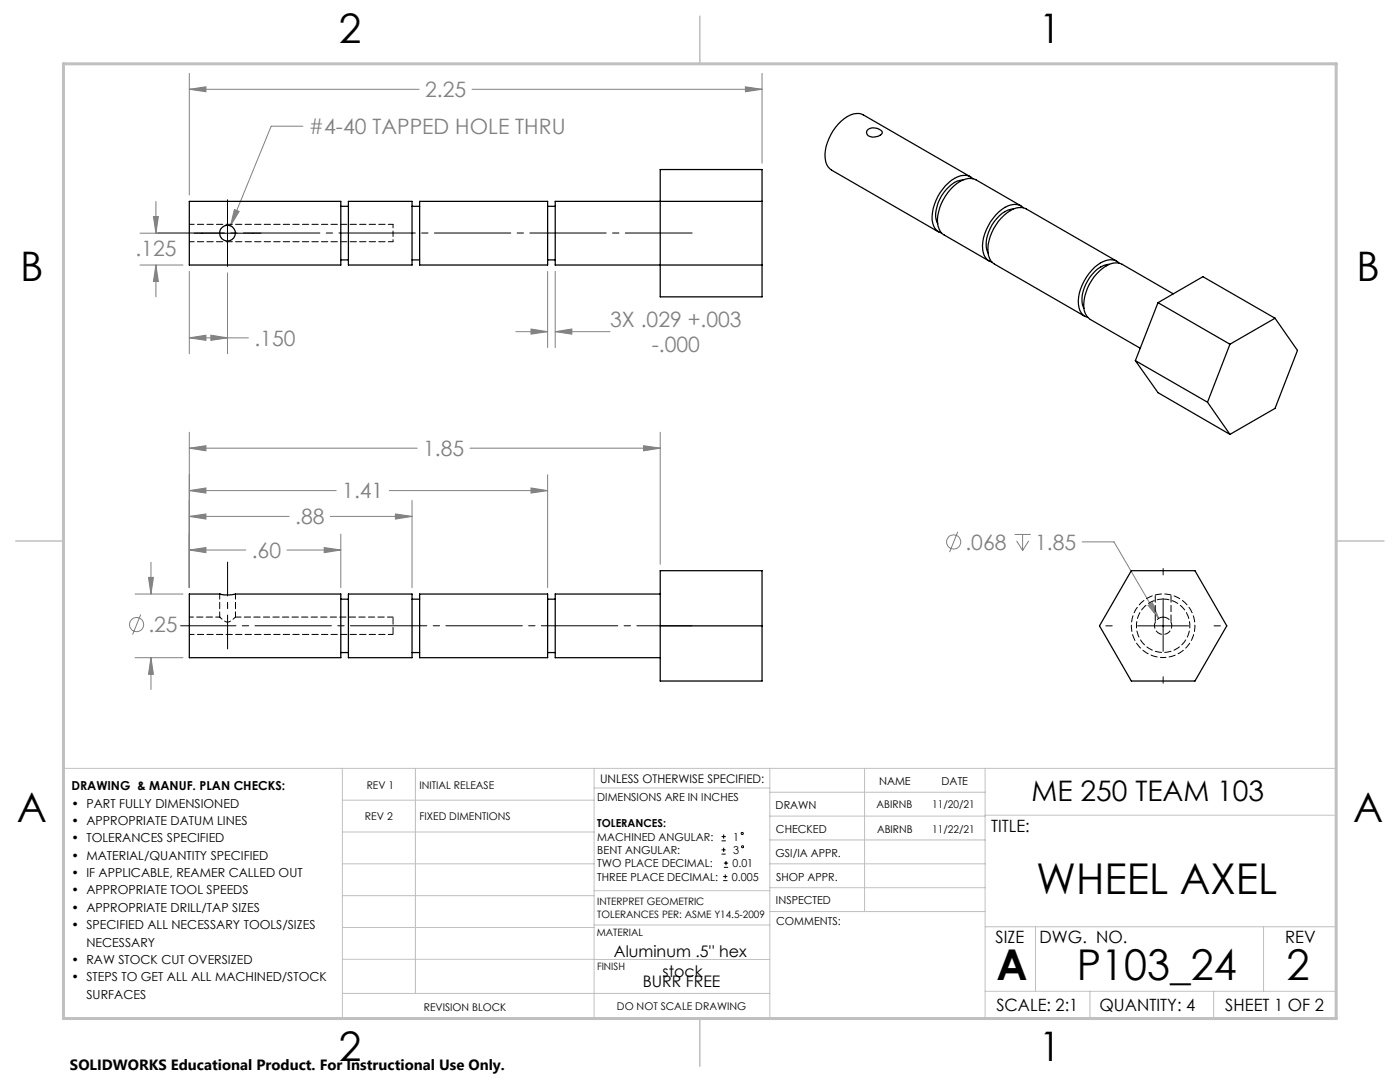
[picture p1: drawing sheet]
<svg xmlns="http://www.w3.org/2000/svg" width="279mm" height="216mm" viewBox="0 0 279 216" stroke-linecap="round" stroke-linejoin="round" font-family="sans-serif">
<g fill="none" stroke="#808080" stroke-width=".2">
<path d="M37.8 14.6v24.3M37.8 17.8h45.8M37.8 17.8l3.3-.5v1zM94.2 17.8h57.9M148.8 17.3l3.3 .5-3.3 .5zM152.1 14.6v18M60.5 25.2h-6.4l-8.1 19.8M27.9 52.9h8.6M27.9 46.5h9.6M30.6 43.2h1l-.5 3.3zM31.1 40.2v6.3M31.1 52.9v6.3"/>
<path d="M31.1 52.9l.5 3.3h-1zM37.8 54.2v16.4M45.4 54.4v16.2M46.8 41.8l.9 .4-1.7 2.8zM109.3 54.2v15.2M110.8 54.2v15.2M37.8 67.4h11.8M37.8 67.4l3.3-.5v1zM42.1 66.9l3.3 .5-3.3 .5zM102.9 66.2h6.4M106 65.7l3.3 .5-3.3 .5zM110.8 66.2l3.3-.5v1z"/>
<path d="M110.8 66.2h10.9M37.8 86.3v31M37.8 97.9h29.3M37.8 89.4h45.5M37.8 97.9l3.3-.5v1zM37.8 89.4l3.3-.5v1.1zM77.7 97.9h31.6M82.2 99.9v17.4M93.8 89.4h38M106 97.4l3.3 .5-3.3 .5zM109.3 94.7v22.6M128.4 88.9l3.4 .5-3.4 .6z"/>
<path d="M131.8 86.3v26.3M27 118.5h9.5M29.6 115.2h1l-.5 3.3zM30.1 112.2v6.3M37.8 103h19.9M37.8 109.7h11.3M37.8 103l3.3-.4v1zM37.8 109.7l3.3-.4v1zM57.3 109.7h10.7M64.7 109.3l3.3 .4-3.3 .6zM65.9 103h16.3M68 106.6v10.7"/>
<path d="M78.9 102.6l3.3 .4-3.3 .6zM191.1 106.1l-1.6 4.1M202.5 106.6h3.2M202.9 107.9l1.2 2M204.1 106.6v3.3M205.3 107.9l-1.2 2M216 108.1h6.3l8.9 15.3M27 131.2h9.5M28.1 122.6l-1.6 4M30.1 131.2v6.4M30.1 131.2l.5 3.3h-1zM229.1 120.8l.9-.5 1.2 3.1z"/>
<circle cx="190.3" cy="108.1" r="1.41"/>
<circle cx="27.3" cy="124.6" r="1.42"/>
</g>
<g fill="none" stroke="#000" stroke-width=".2">
<path d="M45.4 39.9v13.3M38.7 46.5h13.4M232.1 113.5v1.2M232.1 119.8v10.2M220.7 124.9h1.3M227 124.9h10.2M232.1 135v1.3M242.3 124.9h1.3M144 167.8h.9M144 166.9h.9M144 170.4h.8M144 169.6h.8"/>
<path d="M144.3 175.7h.9M144.3 174.9h.9M144.4 166.5v.9M144.4 169.2v.8M144.5 173.1h.8M144.5 172.2h.8M144.7 174.5v.8M144.9 171.8v.8"/>
<circle cx="148.1" cy="166.3" r=".21"/>
<circle cx="148.2" cy="169" r=".21"/>
</g>
<path d="M138.1 124.9h-102.1" fill="none" stroke="#000" stroke-width=".2" stroke-dasharray="15.2 1.3 1.3 1.3" stroke-dashoffset="4.2"/>
<path d="M45.4 112.2v17.3" fill="none" stroke="#000" stroke-width=".2" stroke-dasharray="15.2 1.3 1.3 1.3" stroke-dashoffset="8.5"/>
<path d="M138.1 46.5h-106.7" fill="none" stroke="#000" stroke-width=".2" stroke-dasharray="15.2 1.3 1.3 1.3" stroke-dashoffset="1.9"/>
<g fill="none" stroke="#c0c0c0" stroke-width=".2">
<path d="M12.7 153.3h254v49.9h-240M68.3 153.3v49.9M68.3 159.7h50.3M82.9 153.3v44.9M118.6 153.3v49.9M118.6 157.2h35M153.6 153.3v49.9M153.6 158.1h43M172.5 153.3v28.6M196.6 153.3v49.9M68.3 166h50.3M68.3 178.7h50.3"/>
<path d="M68.3 172.4h50.3M118.6 177.7h35M153.6 162.8h43M153.6 177.1h43M153.6 172.4h43M153.6 167.6h43M196.6 162.7h70.1M68.3 198.2h85.3M68.3 191.4l85.3 .1M68.3 185.1h50.3M118.6 184.6h35M153.6 181.9h43"/>
<path d="M196.6 184.9h70.1M196.6 197.8h70.1M206.7 184.9v12.9M217.5 197.8v5.4M242.2 197.8v5.4M252.2 184.9v12.9"/>
</g>
<path d="M139.7 3.2v9.5M3.1 107.9h9.6M266.7 107.9h9.5M139.7 203.2v9.6" fill="none" stroke="#c0c0c0" stroke-width=".3"/>
<path d="M12.7 12.7h254v190.5h-254z" fill="none" stroke="#c0c0c0" stroke-width=".6"/>
<path d="M29.6 115.2h1l-.5 3.3zM30.1 131.2l.5 3.3h-1zM37.8 97.9l3.3-.5v1zM106 97.4l3.3 .5-3.3 .5zM37.8 103l3.3-.4v1zM78.9 102.6l3.3 .4-3.3 .6zM64.7 109.3l3.3 .4-3.3 .6zM37.8 109.7l3.3-.4v1zM37.8 89.4l3.3-.5v1.1zM128.4 88.9l3.4 .5-3.4 .6zM31.1 52.9l.5 3.3h-1zM30.6 43.2h1l-.5 3.3zM46.8 41.8l-.8 3.2 1.7-2.8zM106 65.7l3.3 .5-3.3 .5zM110.8 66.2l3.3-.5v1zM37.8 17.8l3.3-.5v1zM148.8 17.3l3.3 .5-3.3 .5zM42.1 66.9l3.3 .5-3.3 .5zM37.8 67.4l3.3-.5v1zM229.1 120.8l2.1 2.6-1.2-3.1z" fill="#808080"/>
<g fill="none" stroke="#000" stroke-width=".25">
<path d="M131.8 33.8h20.3v25.4h-20.3zM173.2 25.8a2.24 2.24 0 0 1 2.9 .5 1.14 1.14 0 0 1-1.4 1 1.4 1.4 0 0 1-1.8-.8zM192.2 35.9a6.1 6.1 0 0 0-4.7 3.9 5.3 5.3 0 0 0-.4 4.9M193.7 35.3l-21.4-12.4a3.4 3.4 0 0 0-3.8 .8 9.5 9.5 0 0 0-3.7 8.5 2.66 2.66 0 0 0 1.1 1.7l21.4 12.4M194.2 35.7a2.75 2.75 0 0 0-3.7-.1 9.3 9.3 0 0 0-4.3 9 2.39 2.39 0 0 0 1.7 1.9M37.8 40.2h30.2v12.7h-30.2zM68 41.2h1.5M68 51.9h1.5M69.5 40.2h12.7v12.7h-12.7zM82.2 41.2h1.5M82.2 51.9h1.5M83.7 40.2h25.6v12.7h-25.6z"/>
<path d="M109.3 41.2h1.5M109.3 51.9h1.5M152.1 40.2h-41.3v12.7h41.3M202.2 41.7a6 6 0 0 0-4.6 3.9 5.5 5.5 0 0 0-.4 4.9M203.7 41.1l-8.9-5.2a4 4 0 0 0-4.4 1.2 9.4 9.4 0 0 0-3.2 8.1 2.54 2.54 0 0 0 1.2 1.7l9 5.2M204.2 41.5a3.2 3.2 0 0 0-4.3 .3 9.5 9.5 0 0 0-3.7 8.5 2.38 2.38 0 0 0 1.8 2M221.4 52.7a6 6 0 0 0-4.7 3.9 5.5 5.5 0 0 0-.4 4.9M222.8 52.1l-18-10.4a3.4 3.4 0 0 0-3.8 .7 9.4 9.4 0 0 0-3.7 8.6 2.54 2.54 0 0 0 1.2 1.7l18 10.4M223.3 52.5a2.87 2.87 0 0 0-3.6-.1 9.9 9.9 0 0 0-4.5 8.3 2.7 2.7 0 0 0 1.9 2.7M234.1 58.6l-10.2-5.9a3.4 3.4 0 0 0-3.8 .8 9.4 9.4 0 0 0-3.7 8.5 2.88 2.88 0 0 0 1.2 1.7l10 5.8M226.6 72l14.4 8.3M226.6 72l4.5 6.4 14.4 8.3"/>
<path d="M231.1 60.4l14.4 8.3M231.1 60.4l-4.5 11.6M231.1 60.4l9-5.2 14.4 8.3M245.5 68.7l-4.5 11.6M254.5 63.5l4.4 6.4-4.4 11.6-9 5.2M254.5 63.5l-9 5.2M241 80.3l4.5 6.4M37.8 118.5h6.1a7 7 0 0 0 3.1 0h21v12.7h-30.2zM68 119.6h1.5M69.5 118.5h12.7v12.7h-12.7zM82.2 119.6h1.5M83.7 118.5h25.6v12.7h-25.6z"/>
<path d="M109.3 119.6h1.5M131.8 118.5h-21v12.7h21M131.8 113.9h20.3v22h-20.3zM225.8 113.9h12.7l6.3 11-6.3 11h-12.7l-6.4-11zM68 130.2h1.5M82.2 130.2h1.5M109.3 130.2h1.5M131.8 124.9h20.3"/>
<circle cx="45.4" cy="46.5" r="1.58"/>
</g>
<path d="M43.9 118.5l.1 .1M232.1 123.1a1.73 1.73 0 0 1 1.6 2.5 1.73 1.73 0 0 1-2.9 .4 1.73 1.73 0 0 1 .9-2.8l.4-.1" fill="none" stroke="#000" stroke-width=".2" stroke-dasharray="1.3 .6"/>
<path d="M43.9 123.1l.6 .6a1.25 1.25 0 0 0 2-.1l.5-.5" fill="none" stroke="#000" stroke-width=".2" stroke-dasharray="1.3 .6" stroke-dashoffset=".6"/>
<path d="M78.4 126.6v-3.5" fill="none" stroke="#000" stroke-width=".2" stroke-dasharray="1.3 .6" stroke-dashoffset="-.1"/>
<path d="M37.8 48.2h40.6M78.4 44.8h-40.6M37.8 126.6h40.6" fill="none" stroke="#000" stroke-width=".2" stroke-dasharray="1.3 .6" stroke-dashoffset=".3"/>
<path d="M43.9 123.1h-6.1" fill="none" stroke="#000" stroke-width=".2" stroke-dasharray="1.3 .6" stroke-dashoffset=".5"/>
<path d="M43.8 118.5v4.6M47 123.1v-4.6M78.4 123.1h-31.4" fill="none" stroke="#000" stroke-width=".2" stroke-dasharray="1.3 .6" stroke-dashoffset=".2"/>
<path d="M78.4 46.5v-1.7M78.4 48.2v-1.7" fill="none" stroke="#000" stroke-width=".2" stroke-dasharray="1.3 .6" stroke-dashoffset=".9"/>
<path d="M232.1 131.2a6.3 6.3 0 0 0 5.7-9.3 6.3 6.3 0 0 0-10.9-.7 6.3 6.3 0 0 0 4.3 10h.9" fill="none" stroke="#000" stroke-width=".2" stroke-dasharray="1.3 .6" stroke-dashoffset=".7"/>
<path d="M232.1 119.5a5.3 5.3 0 0 1 4.8 7.8 5.3 5.3 0 0 1-9.1 .7 5.3 5.3 0 0 1 3.5-8.4l.8-.1" fill="none" stroke="#000" stroke-width=".2" stroke-dasharray="1.3 .6" stroke-dashoffset=".1"/>
<path d="M230.6 118.7v5.4M233.7 124.1v-5.4" fill="none" stroke="#000" stroke-width=".2" stroke-dasharray="1.3 .6" stroke-dashoffset="-.2"/>
<g font-size="8.5">
<text x="206.8" y="178.4">WHEEL AXEL</text>
<text x="198.9" y="195.5">A</text>
<text x="214.9" y="195.5">P103_24</text>
<text x="256.7" y="195.5">2</text>
</g>
<g font-size="8.1">
<text x="67.6" y="8.5">2</text>
<text x="207.3" y="8.5">1</text>
<text x="4" y="56.2">B</text>
<text x="270.7" y="56.2">B</text>
<text x="3.3" y="164.1">A</text>
<text x="270" y="164.1">A</text>
<text x="67.6" y="211.7">2</text>
<text x="207.3" y="211.7">1</text>
</g>
<text font-size="5.6" x="205.9" y="159.9">ME 250 TEAM 103</text>
<g font-size="4.2" fill="#808080">
<text x="84.8" y="19.4">2.25</text>
<text x="61.7" y="26.8">#4-40 TAPPED HOLE THRU</text>
<text x="27" y="51">.125</text>
<text x="121.8" y="65.2">3X .029 +.003</text>
<text x="50.8" y="69">.150</text>
<text x="130.1" y="70.3">-.000</text>
<text x="84.4" y="91">1.85</text>
<text x="68.3" y="99.5">1.41</text>
<text x="58.9" y="104.6">.88</text>
<text x="50.2" y="111.3">.60</text>
<text x="192.7" y="109.7">.068</text>
<text x="206.6" y="109.7">1.85</text>
<text x="29.6" y="126.2">.25</text>
</g>
<g font-size="3.4">
<text x="197.8" y="166">TITLE:</text>
<text x="198.7" y="188.1">SIZE</text>
<text x="207.5" y="188.1">DWG. NO.</text>
<text x="256.5" y="188.2">REV</text>
<text x="198.8" y="201.7">SCALE: 2:1</text>
<text x="219.4" y="201.7">QUANTITY: 4</text>
<text x="244.5" y="201.7">SHEET 1 OF 2</text>
</g>
<g font-size="3.2">
<text x="122.5" y="190.9">Aluminum .5'' hex</text>
<text x="128.3" y="197">BURR FREE</text>
<text x="132.2" y="195">stock</text>
</g>
<text font-size="3" x="14" y="213.5">SOLIDWORKS Educational Product. For Instructional Use Only.</text>
<g font-size="2.5">
<text x="14.2" y="157.7">DRAWING &amp; MANUF. PLAN CHECKS:</text>
<text x="14.2" y="161.1">• PART FULLY DIMENSIONED</text>
<text x="14.2" y="164.6">• APPROPRIATE DATUM LINES</text>
<text x="14.2" y="168.1">• TOLERANCES SPECIFIED</text>
<text x="14.2" y="171.5">• MATERIAL/QUANTITY SPECIFIED</text>
<text x="14.2" y="175">• IF APPLICABLE, REAMER CALLED OUT</text>
<text x="14.2" y="178.5">• APPROPRIATE TOOL SPEEDS</text>
<text x="14.2" y="181.9">• APPROPRIATE DRILL/TAP SIZES</text>
<text x="14.2" y="185.4">• SPECIFIED ALL NECESSARY TOOLS/SIZES</text>
<text x="17.2" y="188.9">NECESSARY</text>
<text x="14.2" y="192.4">• RAW STOCK CUT OVERSIZED</text>
<text x="14.2" y="195.8">• STEPS TO GET ALL ALL MACHINED/STOCK</text>
<text x="17.2" y="199.3">SURFACES</text>
</g>
<text font-size="2.4" x="119.8" y="156.2">UNLESS OTHERWISE SPECIFIED:</text>
<g font-size="2.2">
<text x="119.2" y="159.8">DIMENSIONS ARE IN INCHES</text>
<text x="154.8" y="161.4">DRAWN</text>
<text x="175.4" y="156.6">NAME</text>
<text x="187.9" y="156.7">DATE</text>
<text x="119.2" y="165.1">TOLERANCES:</text>
<text x="119.2" y="167.8">MACHINED ANGULAR:</text>
<text x="146.3" y="167.8">1</text>
<text x="154.9" y="166.3">CHECKED</text>
<text x="119.2" y="173.1">TWO PLACE DECIMAL:</text>
<text x="119.2" y="170.4">BENT ANGULAR:</text>
<text x="146.2" y="173.1">0.01</text>
<text x="146.4" y="170.4">3</text>
<text x="154.8" y="170.9">GSI/IA APPR.</text>
<text x="119.2" y="175.7">THREE PLACE DECIMAL:</text>
<text x="146.1" y="175.7">0.005</text>
<text x="154.9" y="175.7">SHOP APPR.</text>
<text x="154.9" y="180.4">INSPECTED</text>
<text x="154.9" y="184.6">COMMENTS:</text>
</g>
<g font-size="2.1">
<text x="73.2" y="157.4">REV 1</text>
<text x="83.7" y="157.4">INITIAL RELEASE</text>
<text x="174.9" y="161.2">ABIRNB</text>
<text x="186" y="161.2">11/20/21</text>
<text x="72.8" y="163.6">REV 2</text>
<text x="83.7" y="163.6">FIXED DIMENTIONS</text>
<text x="175" y="166.1">ABIRNB</text>
<text x="186" y="166.1">11/22/21</text>
<text x="84.6" y="201.7">REVISION BLOCK</text>
<text x="123.1" y="201.6">DO NOT SCALE DRAWING</text>
</g>
<g font-size="2">
<text x="119.2" y="180.6">INTERPRET GEOMETRIC</text>
<text x="119.2" y="183.1">TOLERANCES PER: ASME Y14.5-2009</text>
<text x="119.1" y="186.7">MATERIAL</text>
<text x="119.1" y="193.5">FINISH</text>
</g>
</svg>
